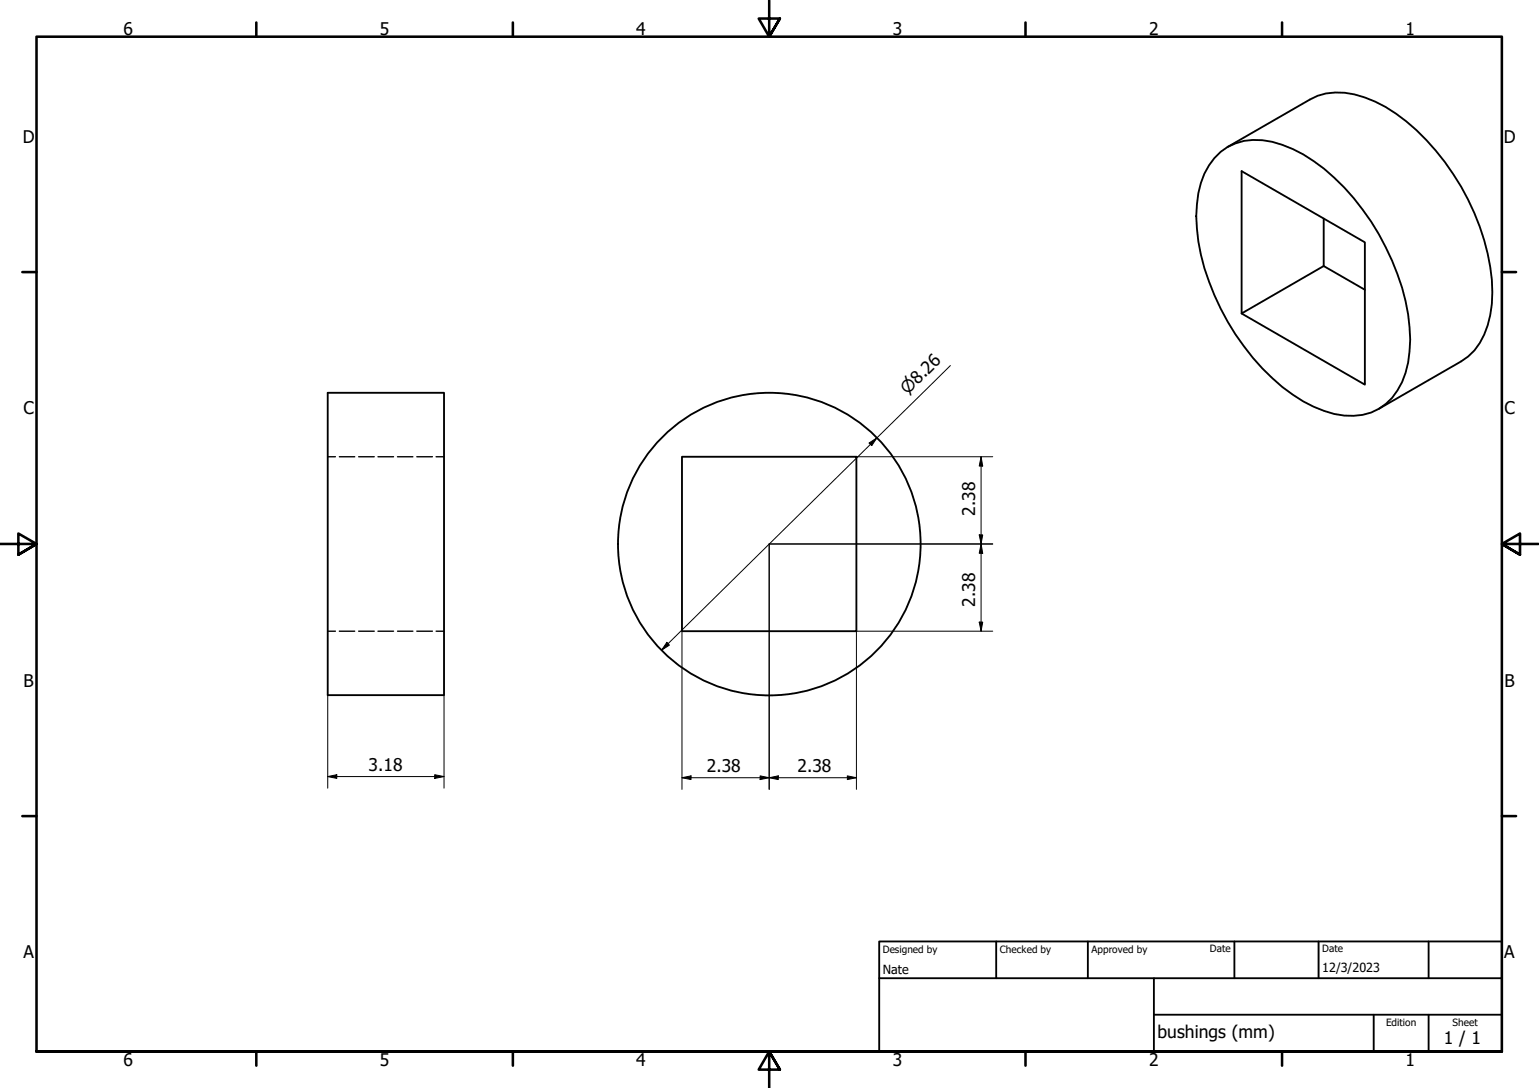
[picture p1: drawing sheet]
<svg xmlns="http://www.w3.org/2000/svg" width="420mm" height="297mm" viewBox="0 0 420 297" stroke-linecap="round" stroke-linejoin="round" font-family="sans-serif">
<!-- layer: Visible (ISO) -->
<g fill="none" stroke="#000" stroke-width=".51">
<path d="M331.5 43.2a15.3 15.3 0 0 1 15.8-4.5 38.1 38.1 0 0 1 16.9 9.8 67.8 67.8 0 0 1 20.2 37.3 34.1 34.1 0 0 1-1.6 18.5 14.8 14.8 0 0 1-15.8 9.2 33.7 33.7 0 0 1-16.9-7.9 67.6 67.6 0 0 1-22.9-39.7 34.1 34.1 0 0 1 1.6-18.5l1.3-2.3zM335.2 40.1l22.4-12.9a17.7 17.7 0 0 1 15-.6 45.4 45.4 0 0 1 19.4 14.5 65.8 65.8 0 0 1 15.3 35.3 28.6 28.6 0 0 1-3.3 17.2l-1.5 2.1-1.7 1.6-1.9 1.4-22.5 12.9M361.4 59.7v12.9M372.6 79.1l-11.2-6.5-22.4 13v-38.9l33.6 19.5v38.8l-33.6-19.4M89.5 107.2h31.7v82.6h-31.7zM186.2 124.7h47.6v47.6h-47.6z"/>
<circle cx="210" cy="148.5" r="41.3"/>
</g>
<!-- layer: Hidden (ISO) -->
<g fill="none" stroke="#000" stroke-width=".38">
<path d="M89.5 124.7h2.1M92.6 124.7h4.2M97.9 124.7h4.3M103.2 124.7h4.2M108.5 124.7h4.2M113.8 124.7h4.2M119.1 124.7h2.1M89.5 172.3h2.1M92.6 172.3h4.2M97.9 172.3h4.3M103.2 172.3h4.2M108.5 172.3h4.2"/>
<path d="M113.8 172.3h4.2M119.1 172.3h2.1"/>
</g>
<!-- layer: Border (ISO) -->
<g fill="none" stroke="#000" stroke-width=".7">
<path d="M70 6.1v3.9M140 6.1v3.9M210 0v10l-2.9-4.9h5.8l-2.9 4.9 2.9-4.9M280 6.1v3.9M350 6.1v3.9M6.1 74.3h3.9M410 74.3h3.9M0 148.5h10l-5-2.8v5.7l5-2.9-5 2.9M420 148.5h-10l5-2.8v5.7l-5-2.9 5 2.9M6.1 222.8h3.9M410 222.8h3.9M10 287.1v-277.1h400v277.1h-400h400"/>
<path d="M70 287.1v3.8M140 287.1v3.8M212.9 292l-2.9-4.9 2.9 4.9h-5.8l2.9-4.9v9.9M280 287.1v3.8M350 287.1v3.8"/>
</g>
<!-- layer: Title (ISO) -->
<path d="M240 257h170v30.1h-170zM272 257v10.1M297 257v10.1M337 257v10.1M360 257v10.1M390 257v10.1M240 267.1h170M315 277h95M315 267.1v20M375 277v10.1M390 277v10.1" fill="none" stroke="#000" stroke-width=".51"/>
<!-- layer: Dimension (ISO) -->
<g fill="none" stroke="#000" stroke-width=".27">
<path d="M259.5 99.8l-78.9 77.7M233.8 124.7h37.2M237.2 121l2.2-1.4-1.4 2.1zM267.8 124.7l.5 2.5h-1zM267.8 124.7v47.6M267.3 146h1l-.5 2.5zM267.8 148.5l.5 2.6h-1zM271 148.5h-61v67M182.1 175.4l.7 .7-2.2 1.4zM186.2 172.3v43.2M267.3 169.8h1l-.5 2.5zM271 172.3h-37.2v43.2"/>
<path d="M89.5 189.8v25.4M121.2 189.8v25.4M89.5 212l2.4-.5v1zM89.5 212h31.7M118.7 211.5l2.5 .5-2.5 .5zM186.2 212.3l2.5-.5v1zM186.2 212.3h47.6M207.5 211.8l2.5 .5-2.5 .5zM210 212.3l2.5-.5v1zM231.3 211.8l2.5 .5-2.5 .5z"/>
</g>
<g fill="#000">
<path d="M237.2 121l2.2-1.4-1.4 2.1z" fill-rule="evenodd"/>
<path d="M267.8 124.7l.5 2.5h-1z" fill-rule="evenodd"/>
<path d="M267.3 146h1l-.5 2.5z" fill-rule="evenodd"/>
<path d="M267.8 148.5l.5 2.6h-1z" fill-rule="evenodd"/>
<path d="M182.1 175.4l.7 .7-2.2 1.4z" fill-rule="evenodd"/>
<path d="M267.3 169.8h1l-.5 2.5z" fill-rule="evenodd"/>
<path d="M89.5 212l2.4-.5v1z" fill-rule="evenodd"/>
<path d="M118.7 211.5l2.5 .5-2.5 .5z" fill-rule="evenodd"/>
<path d="M186.2 212.3l2.5-.5v1z" fill-rule="evenodd"/>
<path d="M207.5 211.8l2.5 .5-2.5 .5z" fill-rule="evenodd"/>
<path d="M210 212.3l2.5-.5v1z" fill-rule="evenodd"/>
<path d="M231.3 211.8l2.5 .5-2.5 .5z" fill-rule="evenodd"/>
</g>
<g font-size="4.8">
<text x="33.7" y="9.6">6</text>
<text x="103.7" y="9.6">5</text>
<text x="173.7" y="9.6">4</text>
<text x="243.7" y="9.6">3</text>
<text x="313.7" y="9.6">2</text>
<text x="383.7" y="9.6">1</text>
<text x="6.2" y="38.9">D</text>
<text x="410.5" y="38.9">D</text>
<text x="6.4" y="113.1">C</text>
<text x="410.7" y="113.1">C</text>
<text x="266.2" y="140.8" transform="rotate(-90 266.2 140.8)">2.38</text>
<text x="266.2" y="165.6" transform="rotate(-90 266.2 165.6)">2.38</text>
<text x="6.4" y="187.4">B</text>
<text x="410.7" y="187.4">B</text>
<text x="100.6" y="210.4">3.18</text>
<text x="193" y="210.7">2.38</text>
<text x="217.7" y="210.7">2.38</text>
<text x="6.4" y="261.7">A</text>
<text x="410.7" y="261.7">A</text>
<text x="316" y="283.4">bushings (mm)</text>
<text x="394.2" y="285">1 / 1</text>
<text x="33.7" y="290.9">6</text>
<text x="103.7" y="290.9">5</text>
<text x="173.7" y="290.9">4</text>
<text x="243.7" y="290.9">3</text>
<text x="313.7" y="290.9">2</text>
<text x="383.7" y="290.9">1</text>
</g>
<text font-size="4.6" x="247.8" y="107.9" transform="rotate(-45 247.8 107.9)">⌀8.26</text>
<g font-size="3.4">
<text x="241" y="266">Nate</text>
<text x="361" y="265.5">12/3/2023</text>
</g>
<g font-size="2.7">
<text x="241" y="260.1">Designed by</text>
<text x="273" y="260.1">Checked by</text>
<text x="298" y="260.1">Approved by</text>
<text x="330.3" y="260">Date</text>
<text x="361" y="260">Date</text>
<text x="378.4" y="280.1">Edition</text>
<text x="396.6" y="280.1">Sheet</text>
</g>
</svg>
